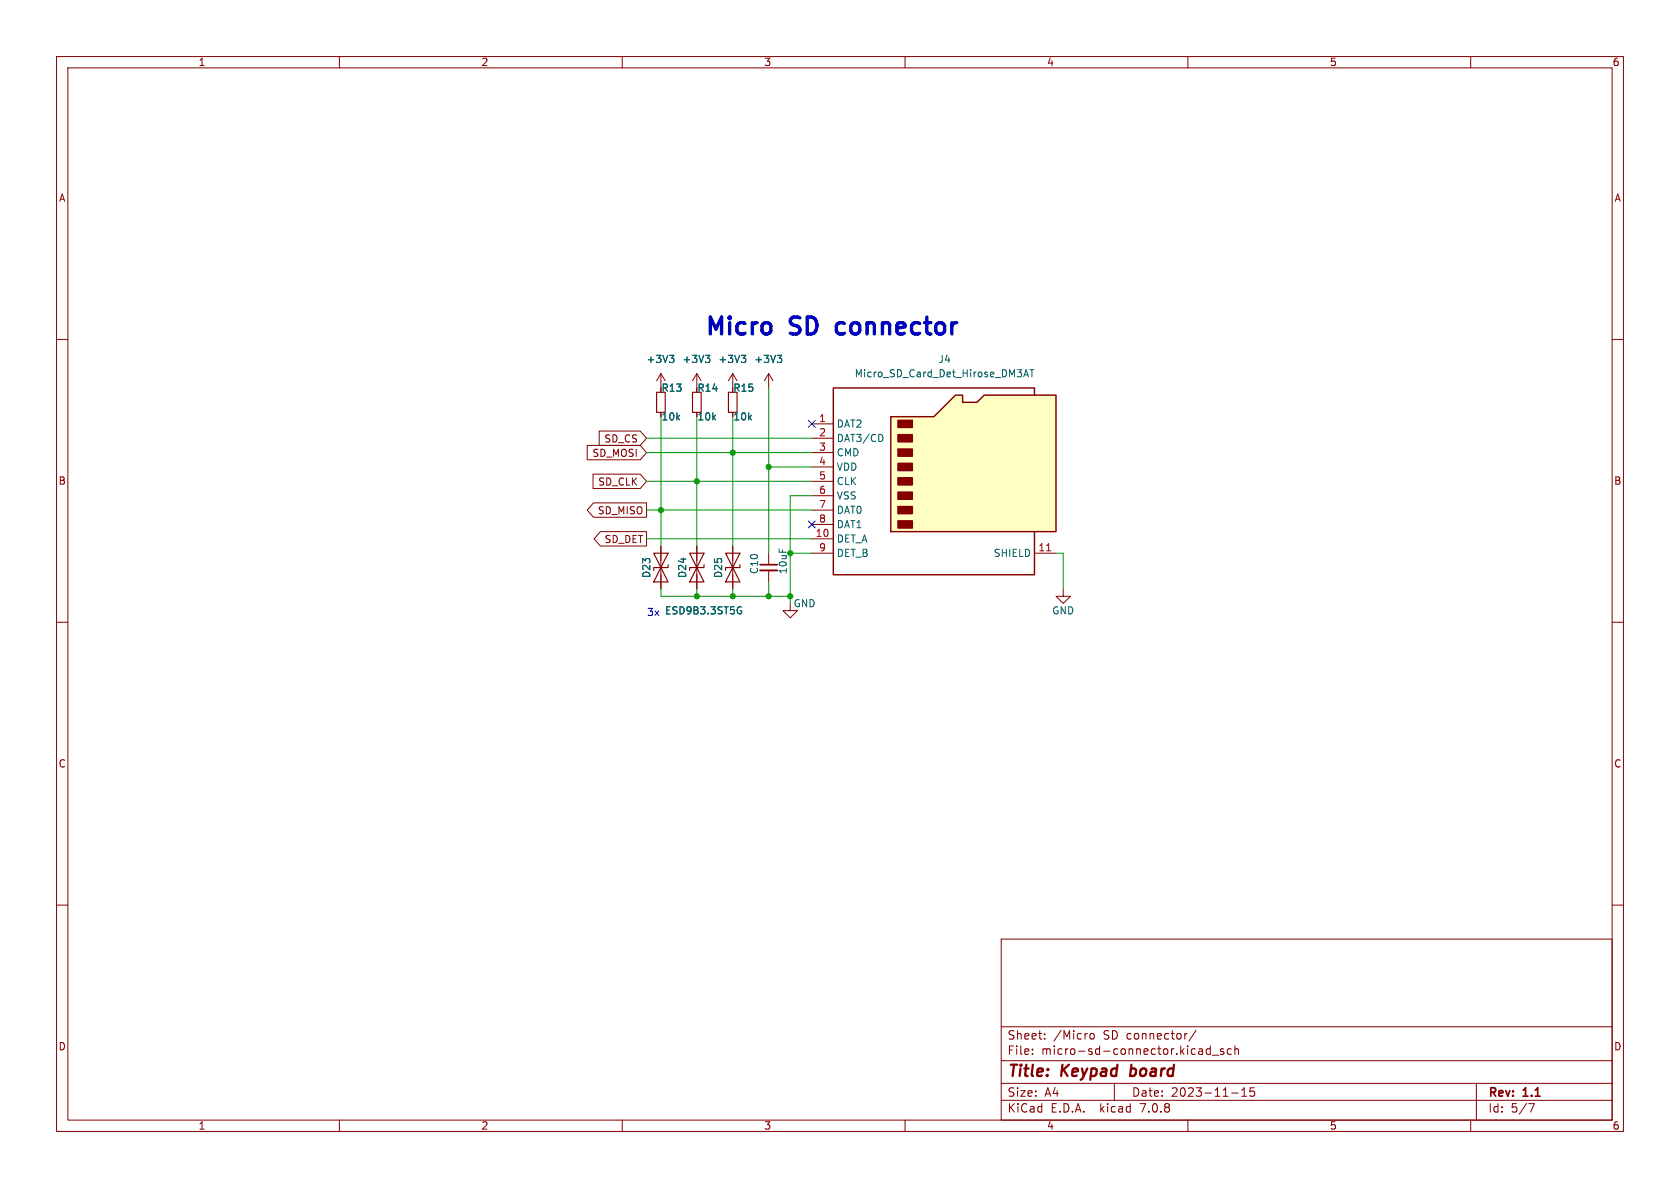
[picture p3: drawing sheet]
(kicad_sch (version 20230121) (generator eeschema)

 (paper "A4")

 (title_block
  (title "Keypad board")
  (date "2023-11-15")
  (rev "1.1"))

 (lib_symbols
  (symbol "Connector:Micro_SD_Card_Det_Hirose_DM3AT" (in_bom yes) (on_board yes)
   (property "Reference" "J" (at -16.51 17.78 0) (effects (font (size 1.27 1.27))))
   (property "Value" "Micro_SD_Card_Det_Hirose_DM3AT" (at 16.51 17.78 0) (effects (font (size 1.27 1.27)) (justify right)))
   (property "Footprint" "" (at 52.07 17.78 0) (effects (font (size 1.27 1.27)) hide))
   (property "Datasheet" "https://www.hirose.com/product/en/download_file/key_name/DM3/category/Catalog/doc_file_id/49662/?file_category_id=4&item_id=195&is_series=1" (at 0 2.54 0) (effects (font (size 1.27 1.27)) hide))
   (symbol "Micro_SD_Card_Det_Hirose_DM3AT_0_1"
    (rectangle (start -7.62 -6.985) (end -5.08 -8.255) (stroke (width 0.254) (type default)) (fill (type outline)))
    (rectangle (start -7.62 -4.445) (end -5.08 -5.715) (stroke (width 0.254) (type default)) (fill (type outline)))
    (rectangle (start -7.62 -1.905) (end -5.08 -3.175) (stroke (width 0.254) (type default)) (fill (type outline)))
    (rectangle (start -7.62 0.635) (end -5.08 -0.635) (stroke (width 0.254) (type default)) (fill (type outline)))
    (rectangle (start -7.62 3.175) (end -5.08 1.905) (stroke (width 0.254) (type default)) (fill (type outline)))
    (rectangle (start -7.62 5.715) (end -5.08 4.445) (stroke (width 0.254) (type default)) (fill (type outline)))
    (rectangle (start -7.62 8.255) (end -5.08 6.985) (stroke (width 0.254) (type default)) (fill (type outline)))
    (rectangle (start -7.62 10.795) (end -5.08 9.525) (stroke (width 0.254) (type default)) (fill (type outline)))
    (polyline (pts (xy 16.51 15.24) (xy 16.51 16.51) (xy -19.05 16.51) (xy -19.05 -16.51) (xy 16.51 -16.51) (xy 16.51 -8.89)) (stroke (width 0.254) (type default)) (fill (type none)))
    (polyline (pts (xy -8.89 -8.89) (xy -8.89 11.43) (xy -1.27 11.43) (xy 2.54 15.24) (xy 3.81 15.24) (xy 3.81 13.97) (xy 6.35 13.97) (xy 7.62 15.24) (xy 20.32 15.24) (xy 20.32 -8.89) (xy -8.89 -8.89)) (stroke (width 0.254) (type default)) (fill (type background))))
   (symbol "Micro_SD_Card_Det_Hirose_DM3AT_1_1"
    (pin bidirectional line (at -22.86 10.16 0) (length 3.81) (name "DAT2" (effects (font (size 1.27 1.27)))) (number "1" (effects (font (size 1.27 1.27)))))
    (pin passive line (at -22.86 -10.16 0) (length 3.81) (name "DET_A" (effects (font (size 1.27 1.27)))) (number "10" (effects (font (size 1.27 1.27)))))
    (pin passive line (at 20.32 -12.7 180) (length 3.81) (name "SHIELD" (effects (font (size 1.27 1.27)))) (number "11" (effects (font (size 1.27 1.27)))))
    (pin bidirectional line (at -22.86 7.62 0) (length 3.81) (name "DAT3/CD" (effects (font (size 1.27 1.27)))) (number "2" (effects (font (size 1.27 1.27)))))
    (pin input line (at -22.86 5.08 0) (length 3.81) (name "CMD" (effects (font (size 1.27 1.27)))) (number "3" (effects (font (size 1.27 1.27)))))
    (pin power_in line (at -22.86 2.54 0) (length 3.81) (name "VDD" (effects (font (size 1.27 1.27)))) (number "4" (effects (font (size 1.27 1.27)))))
    (pin input line (at -22.86 0 0) (length 3.81) (name "CLK" (effects (font (size 1.27 1.27)))) (number "5" (effects (font (size 1.27 1.27)))))
    (pin power_in line (at -22.86 -2.54 0) (length 3.81) (name "VSS" (effects (font (size 1.27 1.27)))) (number "6" (effects (font (size 1.27 1.27)))))
    (pin bidirectional line (at -22.86 -5.08 0) (length 3.81) (name "DAT0" (effects (font (size 1.27 1.27)))) (number "7" (effects (font (size 1.27 1.27)))))
    (pin bidirectional line (at -22.86 -7.62 0) (length 3.81) (name "DAT1" (effects (font (size 1.27 1.27)))) (number "8" (effects (font (size 1.27 1.27)))))
    (pin passive line (at -22.86 -12.7 0) (length 3.81) (name "DET_B" (effects (font (size 1.27 1.27)))) (number "9" (effects (font (size 1.27 1.27)))))))
  (symbol "PUTRocketLab_semiconductors:ESD9B3.3ST5G" (pin_numbers hide) (pin_names (offset 1.016) hide) (in_bom yes) (on_board yes)
   (property "Reference" "D" (at 0 2.54 0) (effects (font (size 1.27 1.27))))
   (property "Value" "ESD9B3.3ST5G" (at 0 -2.54 0) (effects (font (size 1.27 1.27))))
   (property "Footprint" "Diode_SMD:D_SOD-923" (at 0 0 0) (effects (font (size 1.27 1.27)) hide))
   (property "Datasheet" "https://www.onsemi.com/pub/Collateral/ESD9B-D.PDF" (at 0 0 0) (effects (font (size 1.27 1.27)) hide))
   (symbol "ESD9B3.3ST5G_0_1"
    (polyline (pts (xy 1.27 0) (xy -1.27 0)) (stroke (width 0) (type default)) (fill (type none)))
    (polyline (pts (xy -2.54 -1.27) (xy 0 0) (xy -2.54 1.27) (xy -2.54 -1.27)) (stroke (width 0.2032) (type default)) (fill (type none)))
    (polyline (pts (xy 0.508 1.27) (xy 0 1.27) (xy 0 -1.27) (xy -0.508 -1.27)) (stroke (width 0.2032) (type default)) (fill (type none)))
    (polyline (pts (xy 2.54 1.27) (xy 2.54 -1.27) (xy 0 0) (xy 2.54 1.27)) (stroke (width 0.2032) (type default)) (fill (type none))))
   (symbol "ESD9B3.3ST5G_1_1"
    (pin passive line (at -3.81 0 0) (length 2.54) (name "A1" (effects (font (size 1.27 1.27)))) (number "1" (effects (font (size 1.27 1.27)))))
    (pin passive line (at 3.81 0 180) (length 2.54) (name "A2" (effects (font (size 1.27 1.27)))) (number "2" (effects (font (size 1.27 1.27)))))))
  (symbol "PUT_RocketLab_power:+3V3" (power) (pin_names (offset 0)) (in_bom yes) (on_board yes)
   (property "Reference" "#PWR" (at 0 -3.81 0) (effects (font (size 1.27 1.27)) hide))
   (property "Value" "+3V3" (at 0 3.556 0) (effects (font (size 1.27 1.27))))
   (property "Footprint" "" (at 0 0 0) (effects (font (size 1.27 1.27)) hide))
   (property "Datasheet" "" (at 0 0 0) (effects (font (size 1.27 1.27)) hide))
   (symbol "+3V3_0_1"
    (polyline (pts (xy -0.762 1.27) (xy 0 2.54)) (stroke (width 0) (type default)) (fill (type none)))
    (polyline (pts (xy 0 0) (xy 0 2.54)) (stroke (width 0) (type default)) (fill (type none)))
    (polyline (pts (xy 0 2.54) (xy 0.762 1.27)) (stroke (width 0) (type default)) (fill (type none))))
   (symbol "+3V3_1_1"
    (pin power_in line (at 0 0 90) (length 0) hide (name "+3V3" (effects (font (size 1.27 1.27)))) (number "1" (effects (font (size 1.27 1.27)))))))
  (symbol "PUT_RocketLab_power:GND" (power) (pin_names (offset 0)) (in_bom yes) (on_board yes)
   (property "Reference" "#PWR" (at 0 -6.35 0) (effects (font (size 1.27 1.27)) hide))
   (property "Value" "GND" (at 0 -3.81 0) (effects (font (size 1.27 1.27))))
   (property "Footprint" "" (at 0 0 0) (effects (font (size 1.27 1.27)) hide))
   (property "Datasheet" "" (at 0 0 0) (effects (font (size 1.27 1.27)) hide))
   (symbol "GND_0_1"
    (polyline (pts (xy 0 0) (xy 0 -1.27) (xy 1.27 -1.27) (xy 0 -2.54) (xy -1.27 -1.27) (xy 0 -1.27)) (stroke (width 0) (type default)) (fill (type none))))
   (symbol "GND_1_1"
    (pin power_in line (at 0 0 270) (length 0) hide (name "GND" (effects (font (size 1.27 1.27)))) (number "1" (effects (font (size 1.27 1.27)))))))
  (symbol "PutRocketLab_RCL:C_Small" (pin_numbers hide) (pin_names (offset 0.254) hide) (in_bom yes) (on_board yes)
   (property "Reference" "C" (at 0.254 1.778 0) (effects (font (size 1.27 1.27)) (justify left)))
   (property "Value" "C_Small" (at 0.254 -2.032 0) (effects (font (size 1.27 1.27)) (justify left)))
   (property "Footprint" "" (at 0 0 0) (effects (font (size 1.27 1.27)) hide))
   (property "Datasheet" "~" (at 0 0 0) (effects (font (size 1.27 1.27)) hide))
   (symbol "C_Small_0_1"
    (polyline (pts (xy -1.524 -0.508) (xy 1.524 -0.508)) (stroke (width 0.3302) (type default)) (fill (type none)))
    (polyline (pts (xy -1.524 0.508) (xy 1.524 0.508)) (stroke (width 0.3048) (type default)) (fill (type none))))
   (symbol "C_Small_1_1"
    (pin passive line (at 0 2.54 270) (length 2.032) (name "~" (effects (font (size 1.27 1.27)))) (number "1" (effects (font (size 1.27 1.27)))))
    (pin passive line (at 0 -2.54 90) (length 2.032) (name "~" (effects (font (size 1.27 1.27)))) (number "2" (effects (font (size 1.27 1.27)))))))
  (symbol "PutRocketLab_RCL:R_Small" (pin_numbers hide) (pin_names (offset 0.254) hide) (in_bom yes) (on_board yes)
   (property "Reference" "R" (at 0.762 0.508 0) (effects (font (size 1.27 1.27)) (justify left)))
   (property "Value" "R_Small" (at 0.762 -1.016 0) (effects (font (size 1.27 1.27)) (justify left)))
   (property "Footprint" "" (at 0 0 0) (effects (font (size 1.27 1.27)) hide))
   (property "Datasheet" "~" (at 0 0 0) (effects (font (size 1.27 1.27)) hide))
   (symbol "R_Small_0_1"
    (rectangle (start -0.762 1.778) (end 0.762 -1.778) (stroke (width 0.2032) (type default)) (fill (type none))))
   (symbol "R_Small_1_1"
    (pin passive line (at 0 2.54 270) (length 0.762) (name "~" (effects (font (size 1.27 1.27)))) (number "1" (effects (font (size 1.27 1.27)))))
    (pin passive line (at 0 -2.54 90) (length 0.762) (name "~" (effects (font (size 1.27 1.27)))) (number "2" (effects (font (size 1.27 1.27))))))))

 (junction (at 139.7 105.41) (diameter 0) (color 0 0 0 0))
 (junction (at 116.84 90.17) (diameter 0) (color 0 0 0 0))
 (junction (at 129.54 105.41) (diameter 0) (color 0 0 0 0))
 (junction (at 135.89 105.41) (diameter 0) (color 0 0 0 0))
 (junction (at 123.19 105.41) (diameter 0) (color 0 0 0 0))
 (junction (at 129.54 80.01) (diameter 0) (color 0 0 0 0))
 (junction (at 135.89 82.55) (diameter 0) (color 0 0 0 0))
 (junction (at 139.7 97.79) (diameter 0) (color 0 0 0 0))
 (junction (at 123.19 85.09) (diameter 0) (color 0 0 0 0))

 (no_connect (at 143.51 74.93))
 (no_connect (at 143.51 92.71))

 (wire (pts (xy 143.51 82.55) (xy 135.89 82.55)) (stroke (width 0) (type default)))
 (wire (pts (xy 123.19 104.14) (xy 123.19 105.41)) (stroke (width 0) (type default)))
 (wire (pts (xy 135.89 68.58) (xy 135.89 82.55)) (stroke (width 0) (type default)))
 (wire (pts (xy 139.7 97.79) (xy 139.7 87.63)) (stroke (width 0) (type default)))
 (wire (pts (xy 143.51 85.09) (xy 123.19 85.09)) (stroke (width 0) (type default)))
 (wire (pts (xy 114.3 77.47) (xy 143.51 77.47)) (stroke (width 0) (type default)))
 (wire (pts (xy 139.7 106.68) (xy 139.7 105.41)) (stroke (width 0) (type default)))
 (wire (pts (xy 116.84 73.66) (xy 116.84 90.17)) (stroke (width 0) (type default)))
 (wire (pts (xy 129.54 80.01) (xy 129.54 96.52)) (stroke (width 0) (type default)))
 (wire (pts (xy 114.3 95.25) (xy 143.51 95.25)) (stroke (width 0) (type default)))
 (wire (pts (xy 116.84 104.14) (xy 116.84 105.41)) (stroke (width 0) (type default)))
 (wire (pts (xy 187.96 97.79) (xy 187.96 104.14)) (stroke (width 0) (type default)))
 (wire (pts (xy 135.89 105.41) (xy 139.7 105.41)) (stroke (width 0) (type default)))
 (wire (pts (xy 139.7 97.79) (xy 139.7 105.41)) (stroke (width 0) (type default)))
 (wire (pts (xy 123.19 105.41) (xy 129.54 105.41)) (stroke (width 0) (type default)))
 (wire (pts (xy 114.3 85.09) (xy 123.19 85.09)) (stroke (width 0) (type default)))
 (wire (pts (xy 143.51 90.17) (xy 116.84 90.17)) (stroke (width 0) (type default)))
 (wire (pts (xy 139.7 87.63) (xy 143.51 87.63)) (stroke (width 0) (type default)))
 (wire (pts (xy 143.51 80.01) (xy 129.54 80.01)) (stroke (width 0) (type default)))
 (wire (pts (xy 186.69 97.79) (xy 187.96 97.79)) (stroke (width 0) (type default)))
 (wire (pts (xy 129.54 105.41) (xy 135.89 105.41)) (stroke (width 0) (type default)))
 (wire (pts (xy 114.3 80.01) (xy 129.54 80.01)) (stroke (width 0) (type default)))
 (wire (pts (xy 123.19 85.09) (xy 123.19 73.66)) (stroke (width 0) (type default)))
 (wire (pts (xy 114.3 90.17) (xy 116.84 90.17)) (stroke (width 0) (type default)))
 (wire (pts (xy 135.89 102.87) (xy 135.89 105.41)) (stroke (width 0) (type default)))
 (wire (pts (xy 135.89 82.55) (xy 135.89 97.79)) (stroke (width 0) (type default)))
 (wire (pts (xy 116.84 90.17) (xy 116.84 96.52)) (stroke (width 0) (type default)))
 (wire (pts (xy 123.19 85.09) (xy 123.19 96.52)) (stroke (width 0) (type default)))
 (wire (pts (xy 129.54 80.01) (xy 129.54 73.66)) (stroke (width 0) (type default)))
 (wire (pts (xy 129.54 104.14) (xy 129.54 105.41)) (stroke (width 0) (type default)))
 (wire (pts (xy 116.84 105.41) (xy 123.19 105.41)) (stroke (width 0) (type default)))
 (wire (pts (xy 143.51 97.79) (xy 139.7 97.79)) (stroke (width 0) (type default)))

 (text "Micro SD connector" (at 124.46 59.69 0) (effects (font (size 3 3) (thickness 0.6) bold) (justify left bottom)))
 (text "3x" (at 114.3 109.22 0) (effects (font (size 1.27 1.27)) (justify left bottom)))

 (global_label "SD_MOSI" (shape input) (at 114.3 80.01 180) (fields_autoplaced) (effects (font (size 1.27 1.27)) (justify right))
  (property "Intersheetrefs" "${INTERSHEET_REFS}" (at 103.2715 80.01 0) (effects (font (size 1.27 1.27)) (justify right) hide)))
 (global_label "SD_MISO" (shape output) (at 114.3 90.17 180) (fields_autoplaced) (effects (font (size 1.27 1.27)) (justify right))
  (property "Intersheetrefs" "${INTERSHEET_REFS}" (at 103.2715 90.17 0) (effects (font (size 1.27 1.27)) (justify right) hide)))
 (global_label "SD_DET" (shape output) (at 114.3 95.25 180) (fields_autoplaced) (effects (font (size 1.27 1.27)) (justify right))
  (property "Intersheetrefs" "${INTERSHEET_REFS}" (at 104.4811 95.25 0) (effects (font (size 1.27 1.27)) (justify right) hide)))
 (global_label "SD_CS" (shape input) (at 114.3 77.47 180) (fields_autoplaced) (effects (font (size 1.27 1.27)) (justify right))
  (property "Intersheetrefs" "${INTERSHEET_REFS}" (at 105.3882 77.47 0) (effects (font (size 1.27 1.27)) (justify right) hide)))
 (global_label "SD_CLK" (shape input) (at 114.3 85.09 180) (fields_autoplaced) (effects (font (size 1.27 1.27)) (justify right))
  (property "Intersheetrefs" "${INTERSHEET_REFS}" (at 104.2996 85.09 0) (effects (font (size 1.27 1.27)) (justify right) hide)))

 (symbol (lib_id "PUTRocketLab_semiconductors:ESD9B3.3ST5G") (at 123.19 100.33 90) (mirror x) (unit 1) (in_bom yes) (on_board yes) (dnp no)
  (property "Reference" "D24" (at 120.65 100.33 0) (effects (font (size 1.27 1.27))))
  (property "Value" "ESD9B3.3ST5G" (at 116.84 106.68 90) (effects (font (size 1.27 1.27)) hide))
  (property "Footprint" "Diode_SMD:D_SOD-923" (at 123.19 100.33 0) (effects (font (size 1.27 1.27)) hide))
  (property "Datasheet" "https://www.onsemi.com/pub/Collateral/ESD9B-D.PDF" (at 123.19 100.33 0) (effects (font (size 1.27 1.27)) hide)) (pin "1") (pin "2")
  (instances (project "keypad" (path "" (reference "D24") (unit 1)) (path "" (reference "D24") (unit 1)))))

 (symbol (lib_id "PUT_RocketLab_power:GND") (at 139.7 106.68 0) (unit 1) (in_bom yes) (on_board yes) (dnp no)
  (property "Reference" "#PWR048" (at 139.7 113.03 0) (effects (font (size 1.27 1.27)) hide))
  (property "Value" "GND" (at 142.24 106.68 0) (effects (font (size 1.27 1.27))))
  (property "Footprint" "" (at 139.7 106.68 0) (effects (font (size 1.27 1.27)) hide))
  (property "Datasheet" "" (at 139.7 106.68 0) (effects (font (size 1.27 1.27)) hide)) (pin "1")
  (instances (project "keypad" (path "" (reference "#PWR048") (unit 1)) (path "" (reference "#PWR047") (unit 1)))))

 (symbol (lib_id "PUT_RocketLab_power:+3V3") (at 135.89 68.58 0) (unit 1) (in_bom yes) (on_board yes) (dnp no) (fields_autoplaced)
  (property "Reference" "#PWR047" (at 135.89 72.39 0) (effects (font (size 1.27 1.27)) hide))
  (property "Value" "+3V3" (at 135.89 63.5 0) (effects (font (size 1.27 1.27))))
  (property "Footprint" "" (at 135.89 68.58 0) (effects (font (size 1.27 1.27)) hide))
  (property "Datasheet" "" (at 135.89 68.58 0) (effects (font (size 1.27 1.27)) hide)) (pin "1")
  (instances (project "keypad" (path "" (reference "#PWR047") (unit 1)) (path "" (reference "#PWR046") (unit 1)))))

 (symbol (lib_id "Connector:Micro_SD_Card_Det_Hirose_DM3AT") (at 166.37 85.09 0) (unit 1) (in_bom yes) (on_board yes) (dnp no) (fields_autoplaced)
  (property "Reference" "J4" (at 167.005 63.5 0) (effects (font (size 1.27 1.27))))
  (property "Value" "Micro_SD_Card_Det_Hirose_DM3AT" (at 167.005 66.04 0) (effects (font (size 1.27 1.27))))
  (property "Footprint" "" (at 218.44 67.31 0) (effects (font (size 1.27 1.27)) hide))
  (property "Datasheet" "https://www.hirose.com/product/en/download_file/key_name/DM3/category/Catalog/doc_file_id/49662/?file_category_id=4&item_id=195&is_series=1" (at 166.37 82.55 0) (effects (font (size 1.27 1.27)) hide)) (pin "1") (pin "10") (pin "11") (pin "2") (pin "3") (pin "4") (pin "5") (pin "6") (pin "7") (pin "8") (pin "9")
  (instances (project "keypad" (path "" (reference "J4") (unit 1)) (path "" (reference "J4") (unit 1)))))

 (symbol (lib_id "PUT_RocketLab_power:+3V3") (at 123.19 68.58 0) (unit 1) (in_bom yes) (on_board yes) (dnp no) (fields_autoplaced)
  (property "Reference" "#PWR045" (at 123.19 72.39 0) (effects (font (size 1.27 1.27)) hide))
  (property "Value" "+3V3" (at 123.19 63.5 0) (effects (font (size 1.27 1.27))))
  (property "Footprint" "" (at 123.19 68.58 0) (effects (font (size 1.27 1.27)) hide))
  (property "Datasheet" "" (at 123.19 68.58 0) (effects (font (size 1.27 1.27)) hide)) (pin "1")
  (instances (project "keypad" (path "" (reference "#PWR045") (unit 1)) (path "" (reference "#PWR044") (unit 1)))))

 (symbol (lib_id "PUT_RocketLab_power:+3V3") (at 129.54 68.58 0) (unit 1) (in_bom yes) (on_board yes) (dnp no) (fields_autoplaced)
  (property "Reference" "#PWR046" (at 129.54 72.39 0) (effects (font (size 1.27 1.27)) hide))
  (property "Value" "+3V3" (at 129.54 63.5 0) (effects (font (size 1.27 1.27))))
  (property "Footprint" "" (at 129.54 68.58 0) (effects (font (size 1.27 1.27)) hide))
  (property "Datasheet" "" (at 129.54 68.58 0) (effects (font (size 1.27 1.27)) hide)) (pin "1")
  (instances (project "keypad" (path "" (reference "#PWR046") (unit 1)) (path "" (reference "#PWR045") (unit 1)))))

 (symbol (lib_id "PutRocketLab_RCL:R_Small") (at 129.54 71.12 0) (unit 1) (in_bom yes) (on_board yes) (dnp no)
  (property "Reference" "R15" (at 129.54 68.58 0) (effects (font (size 1.27 1.27)) (justify left)))
  (property "Value" "10k" (at 129.54 73.66 0) (effects (font (size 1.27 1.27)) (justify left)))
  (property "Footprint" "Resistor_SMD:R_0603_1608Metric" (at 129.54 71.12 0) (effects (font (size 1.27 1.27)) hide))
  (property "Datasheet" "~" (at 129.54 71.12 0) (effects (font (size 1.27 1.27)) hide)) (pin "1") (pin "2")
  (instances (project "keypad" (path "" (reference "R15") (unit 1)) (path "" (reference "R15") (unit 1)))))

 (symbol (lib_id "PutRocketLab_RCL:R_Small") (at 116.84 71.12 0) (unit 1) (in_bom yes) (on_board yes) (dnp no)
  (property "Reference" "R13" (at 116.84 68.58 0) (effects (font (size 1.27 1.27)) (justify left)))
  (property "Value" "10k" (at 116.84 73.66 0) (effects (font (size 1.27 1.27)) (justify left)))
  (property "Footprint" "Resistor_SMD:R_0603_1608Metric" (at 116.84 71.12 0) (effects (font (size 1.27 1.27)) hide))
  (property "Datasheet" "~" (at 116.84 71.12 0) (effects (font (size 1.27 1.27)) hide)) (pin "1") (pin "2")
  (instances (project "keypad" (path "" (reference "R13") (unit 1)) (path "" (reference "R13") (unit 1)))))

 (symbol (lib_id "PUTRocketLab_semiconductors:ESD9B3.3ST5G") (at 116.84 100.33 90) (mirror x) (unit 1) (in_bom yes) (on_board yes) (dnp no)
  (property "Reference" "D25" (at 114.3 100.33 0) (effects (font (size 1.27 1.27))))
  (property "Value" "ESD9B3.3ST5G" (at 110.49 106.68 90) (effects (font (size 1.27 1.27)) hide))
  (property "Footprint" "Diode_SMD:D_SOD-923" (at 116.84 100.33 0) (effects (font (size 1.27 1.27)) hide))
  (property "Datasheet" "https://www.onsemi.com/pub/Collateral/ESD9B-D.PDF" (at 116.84 100.33 0) (effects (font (size 1.27 1.27)) hide)) (pin "1") (pin "2")
  (instances (project "keypad" (path "" (reference "D25") (unit 1)) (path "" (reference "D23") (unit 1)))))

 (symbol (lib_id "PUTRocketLab_semiconductors:ESD9B3.3ST5G") (at 129.54 100.33 90) (mirror x) (unit 1) (in_bom yes) (on_board yes) (dnp no)
  (property "Reference" "D23" (at 127 100.33 0) (effects (font (size 1.27 1.27))))
  (property "Value" "ESD9B3.3ST5G" (at 124.46 107.95 90) (effects (font (size 1.27 1.27))))
  (property "Footprint" "Diode_SMD:D_SOD-923" (at 129.54 100.33 0) (effects (font (size 1.27 1.27)) hide))
  (property "Datasheet" "https://www.onsemi.com/pub/Collateral/ESD9B-D.PDF" (at 129.54 100.33 0) (effects (font (size 1.27 1.27)) hide)) (pin "1") (pin "2")
  (instances (project "keypad" (path "" (reference "D23") (unit 1)) (path "" (reference "D25") (unit 1)))))

 (symbol (lib_id "PutRocketLab_RCL:C_Small") (at 135.89 100.33 0) (unit 1) (in_bom yes) (on_board yes) (dnp no)
  (property "Reference" "C10" (at 133.35 101.6 90) (effects (font (size 1.27 1.27)) (justify left)))
  (property "Value" "10uF" (at 138.43 101.6 90) (effects (font (size 1.27 1.27)) (justify left)))
  (property "Footprint" "Capacitor_SMD:C_0402_1005Metric" (at 135.89 100.33 0) (effects (font (size 1.27 1.27)) hide))
  (property "Datasheet" "~" (at 135.89 100.33 0) (effects (font (size 1.27 1.27)) hide)) (pin "1") (pin "2")
  (instances (project "keypad" (path "" (reference "C10") (unit 1)) (path "" (reference "C10") (unit 1)))))

 (symbol (lib_id "PutRocketLab_RCL:R_Small") (at 123.19 71.12 0) (unit 1) (in_bom yes) (on_board yes) (dnp no)
  (property "Reference" "R14" (at 123.19 68.58 0) (effects (font (size 1.27 1.27)) (justify left)))
  (property "Value" "10k" (at 123.19 73.66 0) (effects (font (size 1.27 1.27)) (justify left)))
  (property "Footprint" "Resistor_SMD:R_0603_1608Metric" (at 123.19 71.12 0) (effects (font (size 1.27 1.27)) hide))
  (property "Datasheet" "~" (at 123.19 71.12 0) (effects (font (size 1.27 1.27)) hide)) (pin "1") (pin "2")
  (instances (project "keypad" (path "" (reference "R14") (unit 1)) (path "" (reference "R14") (unit 1)))))

 (symbol (lib_id "PUT_RocketLab_power:+3V3") (at 116.84 68.58 0) (unit 1) (in_bom yes) (on_board yes) (dnp no) (fields_autoplaced)
  (property "Reference" "#PWR044" (at 116.84 72.39 0) (effects (font (size 1.27 1.27)) hide))
  (property "Value" "+3V3" (at 116.84 63.5 0) (effects (font (size 1.27 1.27))))
  (property "Footprint" "" (at 116.84 68.58 0) (effects (font (size 1.27 1.27)) hide))
  (property "Datasheet" "" (at 116.84 68.58 0) (effects (font (size 1.27 1.27)) hide)) (pin "1")
  (instances (project "keypad" (path "" (reference "#PWR044") (unit 1)) (path "" (reference "#PWR043") (unit 1)))))

 (symbol (lib_id "PUT_RocketLab_power:GND") (at 187.96 104.14 0) (unit 1) (in_bom yes) (on_board yes) (dnp no)
  (property "Reference" "#PWR043" (at 187.96 110.49 0) (effects (font (size 1.27 1.27)) hide))
  (property "Value" "GND" (at 187.96 107.95 0) (effects (font (size 1.27 1.27))))
  (property "Footprint" "" (at 187.96 104.14 0) (effects (font (size 1.27 1.27)) hide))
  (property "Datasheet" "" (at 187.96 104.14 0) (effects (font (size 1.27 1.27)) hide)) (pin "1")
  (instances (project "keypad" (path "" (reference "#PWR043") (unit 1)) (path "" (reference "#PWR048") (unit 1))))))
